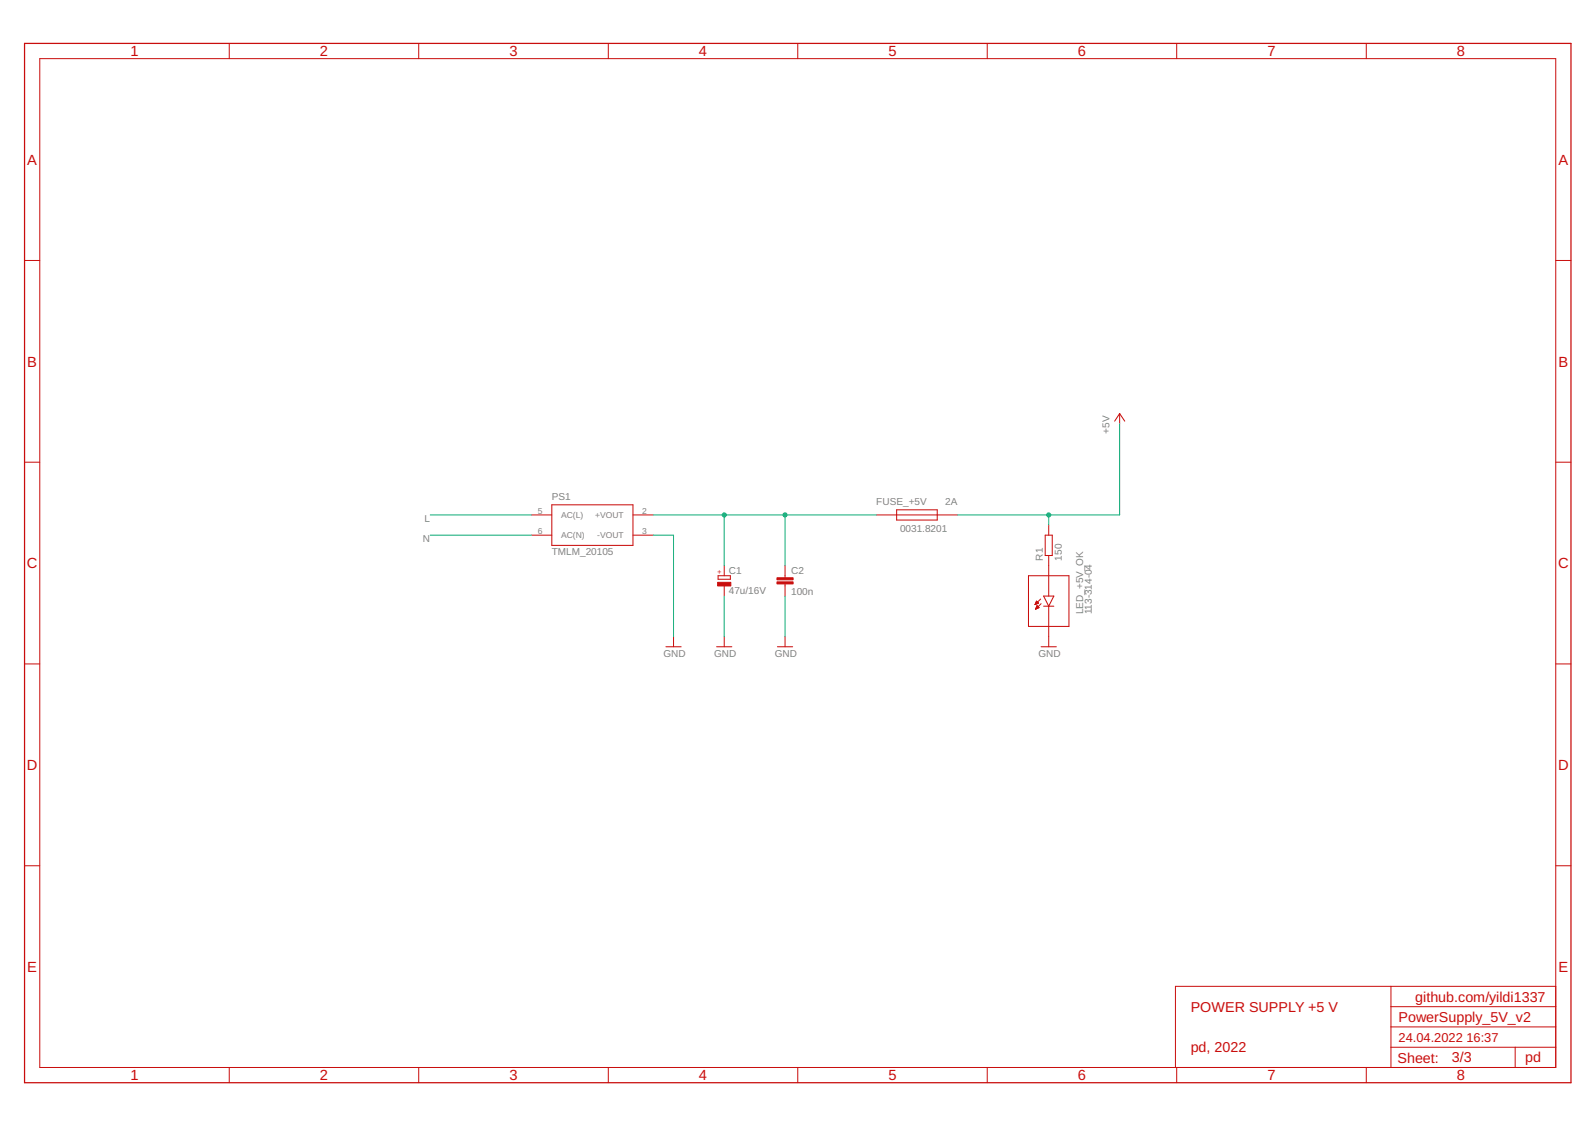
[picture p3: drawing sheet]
<svg xmlns="http://www.w3.org/2000/svg" width="297mm" height="210mm" viewBox="0 0 297 210" stroke-linecap="round" stroke-linejoin="round" font-family="sans-serif">
<g fill="none" stroke="#c90d0c" stroke-width=".19">
<path d="M7.4 10.9h282.3v187.9h-282.3zM42.7 8.1v2.8M78 8.1v2.8M113.3 8.1v2.8M148.6 8.1v2.8M183.9 8.1v2.8M219.1 8.1v2.8M254.4 8.1v2.8M4.6 48.5h2.8M289.7 48.5h2.9M208.5 77l1 1.4M208.5 77l-.9 1.4"/>
<path d="M208.5 77v1.9M4.6 86.1h2.8M99 95.9h3.8M99 99.7h3.8M102.8 94h15.1v7.6h-15.1zM117.9 95.9h3.7M117.9 99.7h3.7M163.2 95.9h15.1M167 95h7.5v1.9h-7.5zM194.6 99.7h1.4v3.8h-1.4zM195.3 97.8v1.9M289.7 86.1h2.9"/>
<path d="M125.4 118.6v1.9M133.7 107.2h2.3v.7h-2.3zM134.9 105.3v1.9M134.9 109.1v1.9M134.9 118.6v1.9M146.2 105.3v2.3M146.2 108.8v2.2M146.2 118.6v1.9M191.5 107.2h7.6v9.5h-7.6zM192.8 112.6h.1M192.8 112.5h.2M192.8 112.4h.4"/>
<path d="M192.9 112.4h.5M192.9 113.4h.1M192.9 112.3h.5M192.9 113.3h.3M192.9 112.2h.4M192.9 113.2h.5M193 112.1h.2M193 113.2h.5M193 112h.1M193 113.1h.4M193 113h.3M193.1 112.9h.2"/>
<path d="M193.1 112.8l.4 .4-.7 .3zM193.1 112.8h.1M193.4 112.3l-.4-.3-.3 .6M193.4 112.3l-.7 .3M193.8 111.6l-1.1 1M193.9 112.4l-1.1 1.1M194.4 111h1.9l-1 1.9zM194.4 112.9h1.9M195.3 103.5v7.5M195.3 112.9v7.6M4.6 123.7h2.8M124 120.5h2.9"/>
<path d="M133.5 120.5h2.8M144.8 120.5h2.8M193.9 120.5h2.8M289.7 123.7h2.9M4.6 161.2h2.8M289.7 161.2h2.9M42.7 198.8v2.9M78 198.8v2.9M113.3 198.8v2.9M148.6 198.8v2.9M183.9 198.8v2.9M219.1 198.8v2.9"/>
<path d="M254.4 198.8v2.9M259 195.1h30.7M259 183.7v15.1M259 191.3h30.7M259 187.5h30.7M282.2 195.1v3.7M289.7 183.7h-70.8v15.1"/>
</g>
<path d="M4.6 8.1h288v193.6h-288z" fill="none" stroke="#c90d0c" stroke-width=".23"/>
<g fill="#c90d0c" stroke="#c90d0c" stroke-width=".19">
<path d="M133.6 108.5h2.5v.6h-2.5z"/>
<path d="M144.7 108.4h3v.4h-3z"/>
<path d="M144.7 107.6h3v.4h-3z"/>
</g>
<path d="M208.5 78.9v17h-30.2M80.1 95.9h18.9M80.1 99.7h18.9M121.6 95.9h41.6M121.6 99.7h3.8v18.9M134.9 95.9v9.4M146.2 95.9v9.4M195.3 95.9v1.9M134.9 111v7.6M146.2 111v7.6" fill="none" stroke="#0dab76" stroke-width=".19"/>
<g fill="#0dab76" stroke="#0dab76" stroke-width=".19">
<circle cx="195.3" cy="95.9" r=".38"/>
<circle cx="134.9" cy="95.9" r=".38"/>
<circle cx="146.2" cy="95.9" r=".38"/>
</g>
<g font-size="2.7" fill="#c90d0c">
<text x="24.3" y="10.5">1</text>
<text x="59.6" y="10.5">2</text>
<text x="94.9" y="10.5">3</text>
<text x="130.2" y="10.5">4</text>
<text x="165.4" y="10.5">5</text>
<text x="200.7" y="10.5">6</text>
<text x="236" y="10.5">7</text>
<text x="271.3" y="10.5">8</text>
<text x="5.1" y="30.7">A</text>
<text x="290.2" y="30.7">A</text>
<text x="5.1" y="68.3">B</text>
<text x="290.2" y="68.3">B</text>
<text x="5" y="105.8">C</text>
<text x="290.2" y="105.8">C</text>
<text x="5" y="143.4">D</text>
<text x="290.2" y="143.4">D</text>
<text x="5.1" y="181">E</text>
<text x="290.2" y="181">E</text>
<text x="221.7" y="188.4">POWER SUPPLY +5 V</text>
<text x="260.5" y="190.3">PowerSupply_5V_v2</text>
<text x="263.6" y="186.5">github.com/yildi1337</text>
<text x="221.7" y="196">pd, 2022</text>
<text x="260.3" y="198">Sheet:</text>
<text x="270.4" y="197.9">3/3</text>
<text x="284.1" y="197.9">pd</text>
<text x="24.3" y="201.2">1</text>
<text x="59.6" y="201.2">2</text>
<text x="94.9" y="201.2">3</text>
<text x="130.2" y="201.2">4</text>
<text x="165.4" y="201.2">5</text>
<text x="200.7" y="201.2">6</text>
<text x="236" y="201.2">7</text>
<text x="271.3" y="201.2">8</text>
</g>
<g font-size="2.4" fill="#c90d0c">
<text x="260.5" y="194.1">24.04.2022</text>
<text x="273.1" y="194.1">16:37</text>
</g>
<g font-size="1.9" fill="#808080">
<text x="206.6" y="80.8" transform="rotate(-90 206.6 80.8)">+5V</text>
<text x="102.8" y="93.1">PS1</text>
<text x="163.2" y="94">FUSE_+5V</text>
<text x="176" y="94">2A</text>
<text x="78.8" y="101">N</text>
<text x="79.1" y="97.2">L</text>
<text x="167.6" y="99.1">0031.8201</text>
<text x="102.8" y="103.5">TMLM_20105</text>
<text x="135.7" y="106.9">C1</text>
<text x="147.3" y="107">C2</text>
<text x="194.2" y="104.4" transform="rotate(-90 194.2 104.4)">R1</text>
<text x="197.8" y="104.4" transform="rotate(-90 197.8 104.4)">150</text>
<text x="135.7" y="110.7">47u/16V</text>
<text x="147.3" y="110.7">100n</text>
<text x="201.7" y="114.4" transform="rotate(-90 201.7 114.4)">LED_+5V_OK</text>
<text x="203.3" y="114.4" transform="rotate(-90 203.3 114.4)">113-314-04</text>
<text x="123.5" y="122.3">GND</text>
<text x="133" y="122.3">GND</text>
<text x="144.3" y="122.3">GND</text>
<text x="193.4" y="122.3">GND</text>
</g>
<g font-size="1.6" fill="#808080">
<text x="100.1" y="95.6">5</text>
<text x="119.6" y="95.6">2</text>
<text x="100.1" y="99.4">6</text>
<text x="104.5" y="100.2">AC(N)</text>
<text x="104.5" y="96.5">AC(L)</text>
<text x="110.8" y="96.5">+VOUT</text>
<text x="111.2" y="100.3">-VOUT</text>
<text x="119.6" y="99.4">3</text>
</g>
<text font-size="1.3" fill="#c90d0c" x="134.4" y="106.9" transform="rotate(-90 134.4 106.9)">+</text>
</svg>
